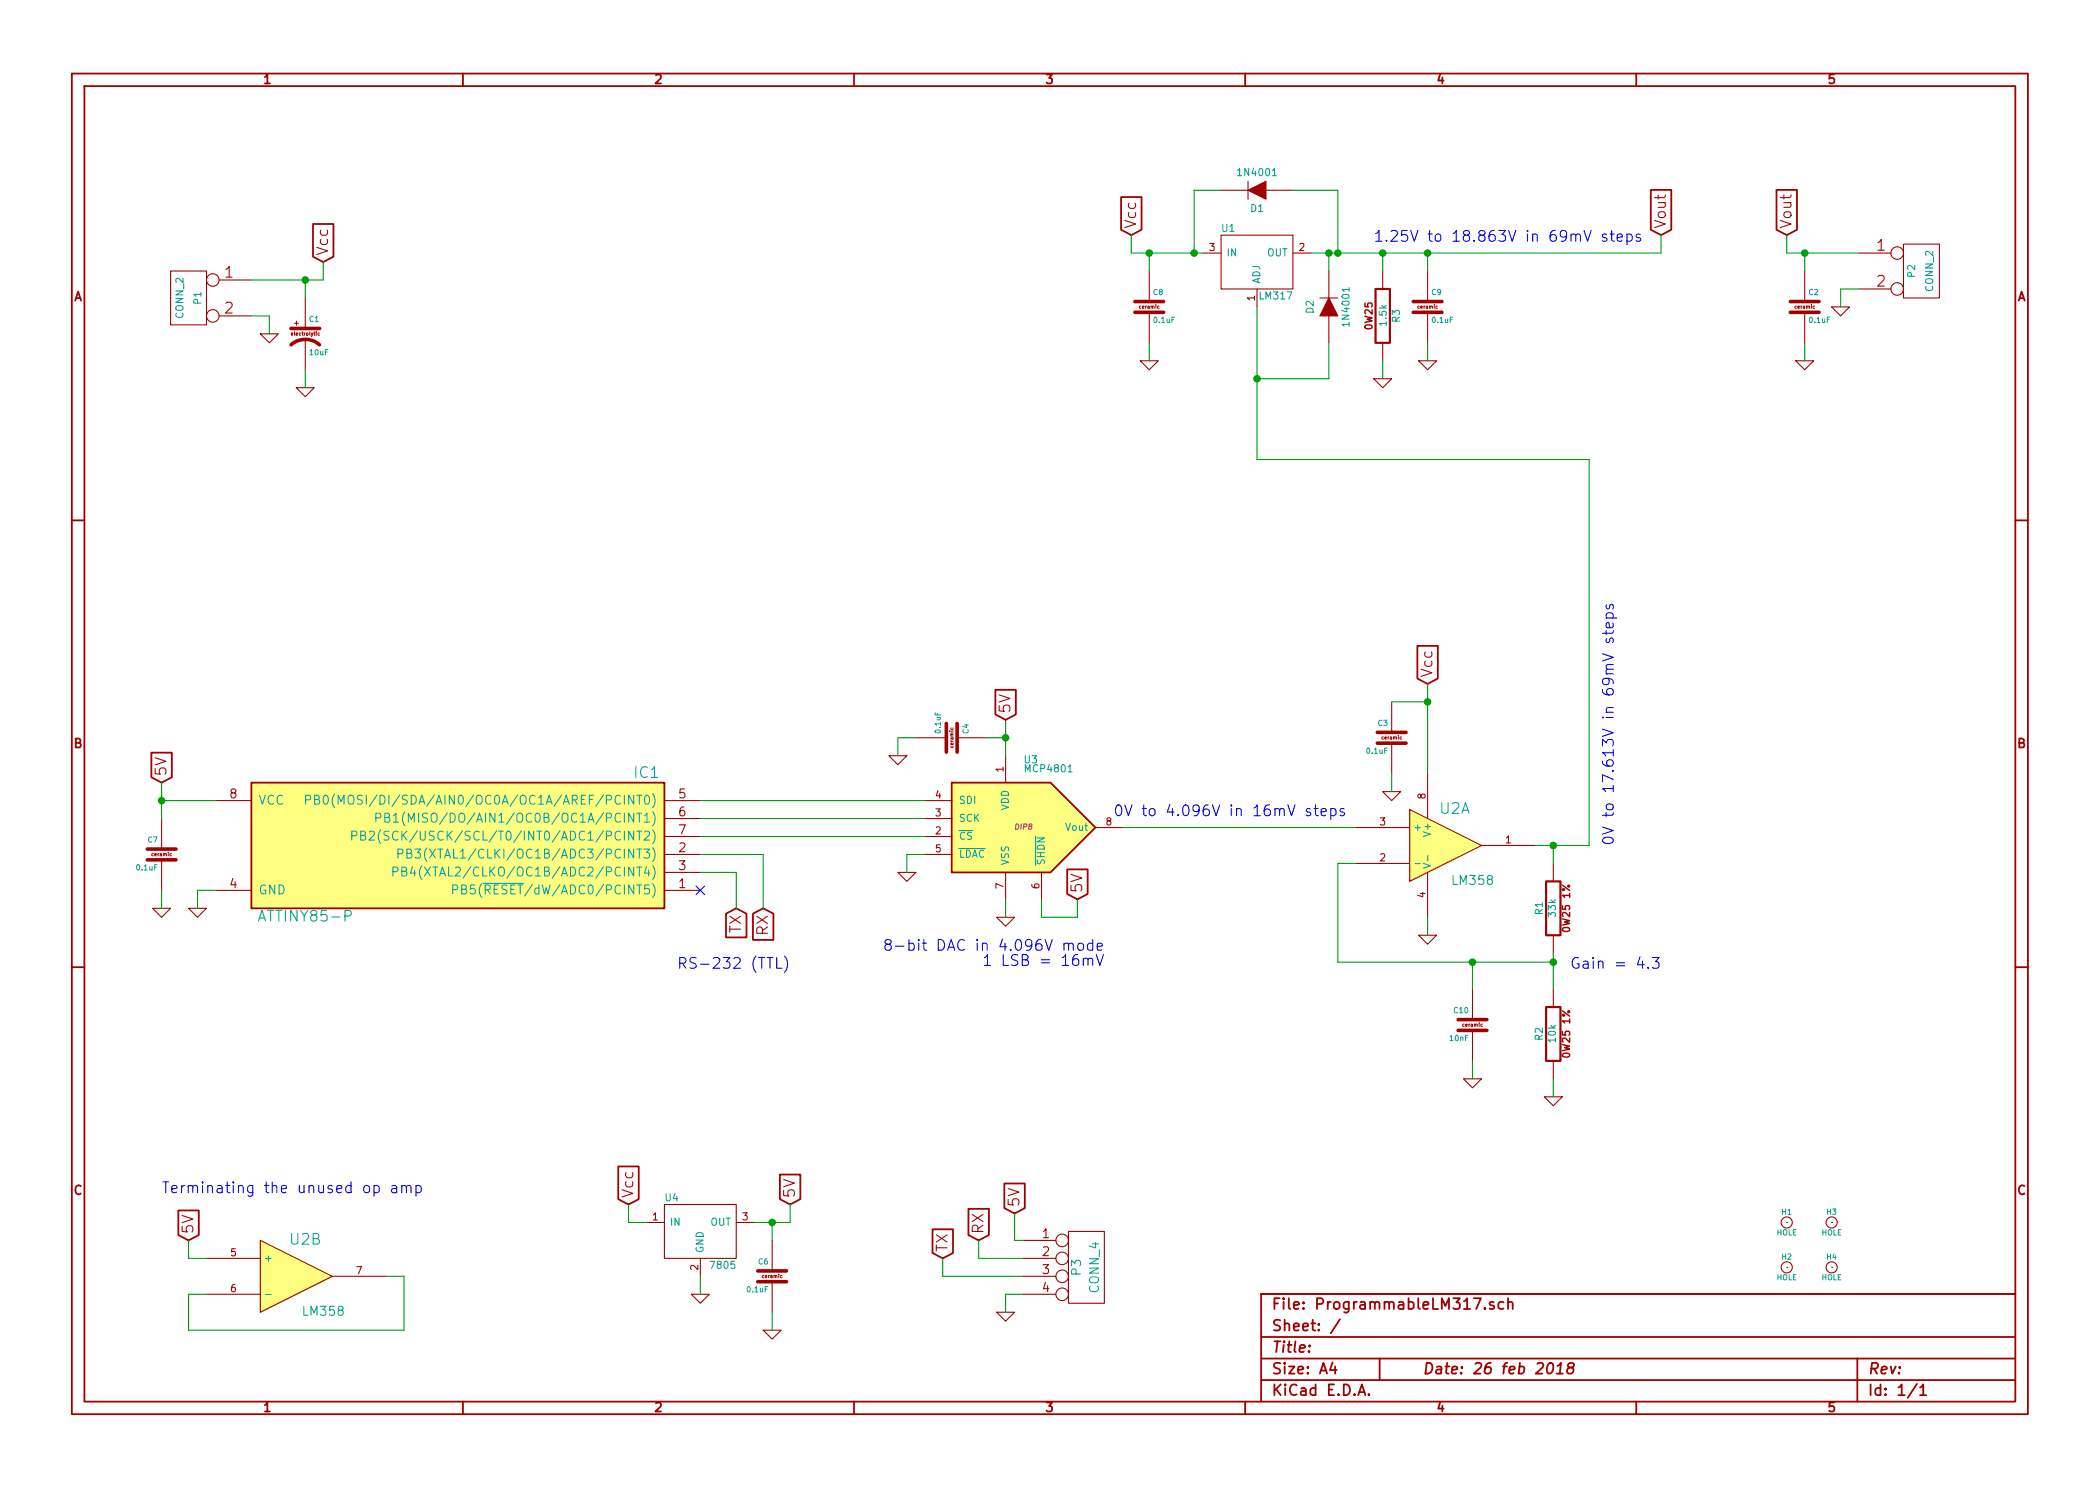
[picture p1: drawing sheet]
EESchema Schematic File Version 2
LIBS:vref_PL
LIBS:analog_ICs_PL
LIBS:capacitors_PL
LIBS:connectors_PL
LIBS:diodes_PL
LIBS:displays_PL
LIBS:inductors_PL
LIBS:LEDs_PL
LIBS:microcontrollers_PL
LIBS:mounting_holes_PL
LIBS:noname-cache
LIBS:opamps
LIBS:opamps_PL
LIBS:opto_PL
LIBS:references_PL
LIBS:regulators_PL
LIBS:relays_PL
LIBS:resistors_PL
LIBS:switches_PL
LIBS:transistors_PL
LIBS:power
LIBS:device
LIBS:transistors
LIBS:conn
LIBS:linear
LIBS:regul
LIBS:74xx
LIBS:cmos4000
LIBS:adc-dac
LIBS:memory
LIBS:xilinx
LIBS:special
LIBS:microcontrollers
LIBS:dsp
LIBS:microchip
LIBS:analog_switches
LIBS:motorola
LIBS:texas
LIBS:intel
LIBS:audio
LIBS:interface
LIBS:digital-audio
LIBS:philips
LIBS:display
LIBS:cypress
LIBS:siliconi
LIBS:opto
LIBS:atmel
LIBS:contrib
LIBS:valves
EELAYER 27 0
EELAYER END
$Descr A4 11693 8268
encoding utf-8
Sheet 1 1
Title ""
Date "26 feb 2018"
Rev ""
Comp ""
Comment1 ""
Comment2 ""
Comment3 ""
Comment4 ""
$EndDescr
$Comp
L GND #PWR01
U 1 1
P 1500 1850
F 0 "#PWR01" H 1500 1850 30  0001 C CNN
F 1 "GND" H 1500 1780 30  0001 C CNN
F 2 "" H 1500 1850 60  0000 C CNN
F 3 "" H 1500 1850 60  0000 C CNN
	1    1500 1850
	1    0    0    -1  
$EndComp
$Comp
L LM317 U1
U 1 1
P 7000 1450
F 0 "U1" H 6800 1610 40  0000 L BNN
F 1 "LM317" H 7200 1280 40  0000 R TNN
F 2 "~" H 7000 1450 60  0000 C CNN
F 3 "~" H 7000 1450 60  0000 C CNN
	1    7000 1450
	1    0    0    -1  
$EndComp
$Comp
L C_EL C1
U 1 1
P 1700 1850
F 0 "C1" H 1720 1910 30  0000 L BNN
F 1 "10uF" H 1720 1760 30  0000 L TNN
F 2 "~" H 1738 1700 30  0000 C CNN
F 3 "~" H 1700 1850 60  0000 C CNN
	1    1700 1850
	1    0    0    -1  
$EndComp
Text GLabel 1800 1450 1    60   Input ~ 0
Vcc
Text GLabel 6300 1300 1    60   Input ~ 0
Vcc
$Comp
L LM358 U2
U 1 1
P 8050 4700
F 0 "U2" H 8100 4900 60  0000 C CNN
F 1 "LM358" H 8200 4500 50  0000 C CNN
F 2 "~" H 8050 4700 60  0000 C CNN
F 3 "~" H 8050 4700 60  0000 C CNN
	1    8050 4700
	1    0    0    -1  
$EndComp
$Comp
L R_0W25_1PCT R1
U 1 1
P 8650 5050
F 0 "R1" V 8730 5050 40  0000 C CNN
F 1 "33k" V 8657 5051 40  0000 C CNN
F 2 "~" V 8580 5050 30  0000 C CNN
F 3 "~" H 8650 5050 30  0000 C CNN
	1    8650 5050
	-1   0    0    -1  
$EndComp
$Comp
L R_0W25_1PCT R2
U 1 1
P 8650 5750
F 0 "R2" V 8730 5750 40  0000 C CNN
F 1 "10k" V 8657 5751 40  0000 C CNN
F 2 "~" V 8580 5750 30  0000 C CNN
F 3 "~" H 8650 5750 30  0000 C CNN
	1    8650 5750
	-1   0    0    -1  
$EndComp
$Comp
L GND #PWR02
U 1 1
P 7950 5200
F 0 "#PWR02" H 7950 5200 30  0001 C CNN
F 1 "GND" H 7950 5130 30  0001 C CNN
F 2 "" H 7950 5200 60  0000 C CNN
F 3 "" H 7950 5200 60  0000 C CNN
	1    7950 5200
	-1   0    0    -1  
$EndComp
$Comp
L GND #PWR03
U 1 1
P 8650 6100
F 0 "#PWR03" H 8650 6100 30  0001 C CNN
F 1 "GND" H 8650 6030 30  0001 C CNN
F 2 "" H 8650 6100 60  0000 C CNN
F 3 "" H 8650 6100 60  0000 C CNN
	1    8650 6100
	-1   0    0    -1  
$EndComp
$Comp
L C_CER C3
U 1 1
P 7750 4100
F 0 "C3" H 7770 4160 30  0000 L BNN
F 1 "0.1uF" H 7770 4040 30  0000 L TNN
F 2 "~" H 7788 3950 30  0000 C CNN
F 3 "~" H 7750 4100 60  0000 C CNN
	1    7750 4100
	-1   0    0    -1  
$EndComp
$Comp
L GND #PWR04
U 1 1
P 7750 4400
F 0 "#PWR04" H 7750 4400 30  0001 C CNN
F 1 "GND" H 7750 4330 30  0001 C CNN
F 2 "" H 7750 4400 60  0000 C CNN
F 3 "" H 7750 4400 60  0000 C CNN
	1    7750 4400
	-1   0    0    -1  
$EndComp
Text GLabel 7950 3800 1    60   Input ~ 0
Vcc
$Comp
L GND #PWR05
U 1 1
P 10050 2000
F 0 "#PWR05" H 10050 2000 30  0001 C CNN
F 1 "GND" H 10050 1930 30  0001 C CNN
F 2 "" H 10050 2000 60  0000 C CNN
F 3 "" H 10050 2000 60  0000 C CNN
	1    10050 2000
	1    0    0    -1  
$EndComp
$Comp
L GND #PWR06
U 1 1
P 1700 2150
F 0 "#PWR06" H 1700 2150 30  0001 C CNN
F 1 "GND" H 1700 2080 30  0001 C CNN
F 2 "" H 1700 2150 60  0000 C CNN
F 3 "" H 1700 2150 60  0000 C CNN
	1    1700 2150
	1    0    0    -1  
$EndComp
$Comp
L ATTINY85-P IC1
U 1 1
P 2550 4700
F 0 "IC1" H 1500 5100 60  0000 C CNN
F 1 "ATTINY85-P" H 3400 4300 60  0000 C CNN
F 2 "DIP8" H 1500 4300 60  0001 C CNN
F 3 "~" H 2550 4700 60  0000 C CNN
	1    2550 4700
	-1   0    0    -1  
$EndComp
$Comp
L 7805 U4
U 1 1
P 3900 6850
F 0 "U4" H 3700 7010 40  0000 L BNN
F 1 "7805" H 4100 6680 40  0000 R TNN
F 2 "~" H 3900 6850 60  0000 C CNN
F 3 "~" H 3900 6850 60  0000 C CNN
	1    3900 6850
	1    0    0    -1  
$EndComp
$Comp
L GND #PWR07
U 1 1
P 4300 7400
F 0 "#PWR07" H 4300 7400 30  0001 C CNN
F 1 "GND" H 4300 7330 30  0001 C CNN
F 2 "" H 4300 7400 60  0000 C CNN
F 3 "" H 4300 7400 60  0000 C CNN
	1    4300 7400
	1    0    0    -1  
$EndComp
$Comp
L GND #PWR08
U 1 1
P 3900 7200
F 0 "#PWR08" H 3900 7200 30  0001 C CNN
F 1 "GND" H 3900 7130 30  0001 C CNN
F 2 "" H 3900 7200 60  0000 C CNN
F 3 "" H 3900 7200 60  0000 C CNN
	1    3900 7200
	1    0    0    -1  
$EndComp
Text GLabel 3500 6700 1    60   Input ~ 0
Vcc
Text GLabel 4400 6700 1    60   Input ~ 0
5V
Wire Wire Line
	6300 1400 6700 1400
Wire Wire Line
	7300 1400 9250 1400
Wire Wire Line
	6300 1400 6300 1300
Wire Wire Line
	7950 5100 7950 5200
Wire Wire Line
	8650 4800 8650 4700
Wire Wire Line
	8550 4700 8850 4700
Wire Wire Line
	8650 5300 8650 5500
Wire Wire Line
	8650 6000 8650 6100
Wire Wire Line
	7450 5350 8650 5350
Wire Wire Line
	7450 5350 7450 4800
Wire Wire Line
	7450 4800 7550 4800
Connection ~ 8650 5350
Wire Wire Line
	7750 4400 7750 4300
Wire Wire Line
	7750 3900 7950 3900
Wire Wire Line
	7950 3800 7950 4300
Connection ~ 7950 3900
Wire Wire Line
	7000 1700 7000 2550
Wire Wire Line
	8850 4700 8850 2550
Connection ~ 8650 4700
Wire Wire Line
	4300 7300 4300 7400
Wire Wire Line
	3900 7100 3900 7200
Wire Wire Line
	3500 6800 3600 6800
Wire Wire Line
	3500 6800 3500 6700
Wire Wire Line
	4200 6800 4400 6800
Wire Wire Line
	4300 6800 4300 6900
Wire Wire Line
	4400 6800 4400 6700
Connection ~ 4300 6800
Text GLabel 900  4350 1    60   Input ~ 0
5V
$Comp
L C_CER C7
U 1 1
P 900 4750
F 0 "C7" H 920 4810 30  0000 L BNN
F 1 "0.1uF" H 920 4690 30  0000 L TNN
F 2 "~" H 938 4600 30  0000 C CNN
F 3 "~" H 900 4750 60  0000 C CNN
	1    900  4750
	-1   0    0    -1  
$EndComp
Wire Wire Line
	900  4350 900  4550
Wire Wire Line
	1200 4450 900  4450
Connection ~ 900  4450
$Comp
L GND #PWR09
U 1 1
P 900 5050
F 0 "#PWR09" H 900 5050 30  0001 C CNN
F 1 "GND" H 900 4980 30  0001 C CNN
F 2 "" H 900 5050 60  0000 C CNN
F 3 "" H 900 5050 60  0000 C CNN
	1    900  5050
	-1   0    0    -1  
$EndComp
$Comp
L GND #PWR010
U 1 1
P 1100 5050
F 0 "#PWR010" H 1100 5050 30  0001 C CNN
F 1 "GND" H 1100 4980 30  0001 C CNN
F 2 "" H 1100 5050 60  0000 C CNN
F 3 "" H 1100 5050 60  0000 C CNN
	1    1100 5050
	-1   0    0    -1  
$EndComp
Wire Wire Line
	900  4950 900  5050
Wire Wire Line
	1200 4950 1100 4950
Wire Wire Line
	1100 4950 1100 5050
$Comp
L MCP4801 U3
U 1 1
P 5700 4600
F 0 "U3" H 5700 4950 40  0000 L BNN
F 1 "MCP4801" H 5700 4900 40  0000 L BNN
F 2 "DIP8" H 5700 4600 30  0000 C CIN
F 3 "~" H 5700 4600 60  0000 C CNN
	1    5700 4600
	1    0    0    -1  
$EndComp
Wire Wire Line
	7550 4600 6250 4600
$Comp
L C_CER C4
U 1 1
P 5300 4100
F 0 "C4" H 5320 4160 30  0000 L BNN
F 1 "0.1uF" H 5320 4040 30  0000 L TNN
F 2 "~" H 5338 3950 30  0000 C CNN
F 3 "~" H 5300 4100 60  0000 C CNN
	1    5300 4100
	0    1    -1   0   
$EndComp
$Comp
L GND #PWR011
U 1 1
P 5000 4200
F 0 "#PWR011" H 5000 4200 30  0001 C CNN
F 1 "GND" H 5000 4130 30  0001 C CNN
F 2 "" H 5000 4200 60  0000 C CNN
F 3 "" H 5000 4200 60  0000 C CNN
	1    5000 4200
	-1   0    0    -1  
$EndComp
Wire Wire Line
	5100 4100 5000 4100
Wire Wire Line
	5000 4100 5000 4200
Wire Wire Line
	5500 4100 5600 4100
Wire Wire Line
	5600 4000 5600 4200
Text GLabel 5600 4000 1    60   Input ~ 0
5V
Connection ~ 5600 4100
$Comp
L GND #PWR012
U 1 1
P 5600 5100
F 0 "#PWR012" H 5600 5100 30  0001 C CNN
F 1 "GND" H 5600 5030 30  0001 C CNN
F 2 "" H 5600 5100 60  0000 C CNN
F 3 "" H 5600 5100 60  0000 C CNN
	1    5600 5100
	-1   0    0    -1  
$EndComp
Wire Wire Line
	5600 5100 5600 5000
Text GLabel 9250 1300 1    60   Input ~ 0
Vout
Wire Wire Line
	9250 1400 9250 1300
Text GLabel 6000 5000 1    60   Input ~ 0
5V
Wire Wire Line
	5800 5000 5800 5100
Wire Wire Line
	5800 5100 6000 5100
Wire Wire Line
	6000 5100 6000 5000
$Comp
L GND #PWR013
U 1 1
P 5050 4850
F 0 "#PWR013" H 5050 4850 30  0001 C CNN
F 1 "GND" H 5050 4780 30  0001 C CNN
F 2 "" H 5050 4850 60  0000 C CNN
F 3 "" H 5050 4850 60  0000 C CNN
	1    5050 4850
	-1   0    0    -1  
$EndComp
Wire Wire Line
	5150 4750 5050 4750
Wire Wire Line
	5050 4750 5050 4850
Wire Wire Line
	3900 4450 5150 4450
Wire Wire Line
	3900 4550 5150 4550
Wire Wire Line
	3900 4650 5150 4650
$Comp
L GND #PWR014
U 1 1
P 5600 7300
F 0 "#PWR014" H 5600 7300 30  0001 C CNN
F 1 "GND" H 5600 7230 30  0001 C CNN
F 2 "" H 5600 7300 60  0000 C CNN
F 3 "" H 5600 7300 60  0000 C CNN
	1    5600 7300
	1    0    0    -1  
$EndComp
Wire Wire Line
	5600 7300 5600 7200
Wire Wire Line
	5600 7200 5700 7200
Text GLabel 4250 5050 3    60   Input ~ 0
RX
Text GLabel 4100 5050 3    60   Input ~ 0
TX
Wire Wire Line
	3900 4750 4250 4750
Wire Wire Line
	4100 4850 3900 4850
NoConn ~ 3900 4950
Text GLabel 5450 6900 1    60   Input ~ 0
RX
Text GLabel 5250 7000 1    60   Input ~ 0
TX
Wire Wire Line
	5700 7000 5450 7000
Wire Wire Line
	5450 7000 5450 6900
Wire Wire Line
	5700 7100 5250 7100
Wire Wire Line
	5250 7100 5250 7000
$Comp
L CONN_2 P2
U 1 1
P 10700 1500
F 0 "P2" V 10650 1500 40  0000 C CNN
F 1 "CONN_2" V 10750 1500 40  0000 C CNN
F 2 "" H 10700 1500 60  0000 C CNN
F 3 "" H 10700 1500 60  0000 C CNN
	1    10700 1500
	1    0    0    -1  
$EndComp
$Comp
L GND #PWR015
U 1 1
P 10250 1700
F 0 "#PWR015" H 10250 1700 30  0001 C CNN
F 1 "GND" H 10250 1630 30  0001 C CNN
F 2 "" H 10250 1700 60  0000 C CNN
F 3 "" H 10250 1700 60  0000 C CNN
	1    10250 1700
	1    0    0    -1  
$EndComp
Wire Wire Line
	10350 1600 10250 1600
Wire Wire Line
	10250 1600 10250 1700
Text GLabel 9950 1300 1    60   Input ~ 0
Vout
Wire Wire Line
	9950 1400 10350 1400
Wire Wire Line
	9950 1400 9950 1300
Wire Wire Line
	4100 4850 4100 5050
Wire Wire Line
	4250 4750 4250 5050
Text Notes 9250 5400 2    60   ~ 0
Gain = 4.3
Text Notes 7500 4550 2    60   ~ 0
0V to 4.096V in 16mV steps
Text Notes 6150 5300 2    60   ~ 0
8-bit DAC in 4.096V mode\n1 LSB = 16mV
Text Notes 9000 4700 1    60   ~ 0
0V to 17.613V in 69mV steps
Text Notes 7650 1350 0    60   ~ 0
1.25V to 18.863V in 69mV steps
Text Notes 4400 5400 2    60   ~ 0
RS-232 (TTL)
$Comp
L CONN_2 P1
U 1 1
P 1050 1650
F 0 "P1" V 1000 1650 40  0000 C CNN
F 1 "CONN_2" V 1100 1650 40  0000 C CNN
F 2 "" H 1050 1650 60  0000 C CNN
F 3 "" H 1050 1650 60  0000 C CNN
	1    1050 1650
	-1   0    0    -1  
$EndComp
Wire Wire Line
	1400 1750 1500 1750
Wire Wire Line
	1500 1750 1500 1850
Wire Wire Line
	1400 1550 1800 1550
Wire Wire Line
	1800 1550 1800 1450
Wire Wire Line
	1700 1550 1700 1650
$Comp
L HOLE H1
U 1 1
P 9950 6800
F 0 "H1" H 9950 6855 30  0000 C CNN
F 1 "HOLE" H 9950 6740 30  0000 C CNN
F 2 "~" H 9950 6800 60  0000 C CNN
F 3 "~" H 9950 6800 60  0000 C CNN
	1    9950 6800
	1    0    0    -1  
$EndComp
$Comp
L HOLE H3
U 1 1
P 10200 6800
F 0 "H3" H 10200 6855 30  0000 C CNN
F 1 "HOLE" H 10200 6740 30  0000 C CNN
F 2 "~" H 10200 6800 60  0000 C CNN
F 3 "~" H 10200 6800 60  0000 C CNN
	1    10200 6800
	1    0    0    -1  
$EndComp
$Comp
L HOLE H2
U 1 1
P 9950 7050
F 0 "H2" H 9950 7105 30  0000 C CNN
F 1 "HOLE" H 9950 6990 30  0000 C CNN
F 2 "~" H 9950 7050 60  0000 C CNN
F 3 "~" H 9950 7050 60  0000 C CNN
	1    9950 7050
	1    0    0    -1  
$EndComp
$Comp
L HOLE H4
U 1 1
P 10200 7050
F 0 "H4" H 10200 7105 30  0000 C CNN
F 1 "HOLE" H 10200 6990 30  0000 C CNN
F 2 "~" H 10200 7050 60  0000 C CNN
F 3 "~" H 10200 7050 60  0000 C CNN
	1    10200 7050
	1    0    0    -1  
$EndComp
$Comp
L C_CER C8
U 1 1
P 6400 1700
F 0 "C8" H 6420 1760 30  0000 L BNN
F 1 "0.1uF" H 6420 1640 30  0000 L TNN
F 2 "~" H 6438 1550 30  0000 C CNN
F 3 "~" H 6400 1700 60  0000 C CNN
	1    6400 1700
	1    0    0    -1  
$EndComp
Wire Wire Line
	6400 1500 6400 1400
Connection ~ 6400 1400
$Comp
L GND #PWR016
U 1 1
P 6400 2000
F 0 "#PWR016" H 6400 2000 30  0001 C CNN
F 1 "GND" H 6400 1930 30  0001 C CNN
F 2 "" H 6400 2000 60  0000 C CNN
F 3 "" H 6400 2000 60  0000 C CNN
	1    6400 2000
	1    0    0    -1  
$EndComp
Wire Wire Line
	6400 1900 6400 2000
$Comp
L C_CER C9
U 1 1
P 7950 1700
F 0 "C9" H 7970 1760 30  0000 L BNN
F 1 "0.1uF" H 7970 1640 30  0000 L TNN
F 2 "~" H 7988 1550 30  0000 C CNN
F 3 "~" H 7950 1700 60  0000 C CNN
	1    7950 1700
	1    0    0    -1  
$EndComp
$Comp
L GND #PWR017
U 1 1
P 7950 2000
F 0 "#PWR017" H 7950 2000 30  0001 C CNN
F 1 "GND" H 7950 1930 30  0001 C CNN
F 2 "" H 7950 2000 60  0000 C CNN
F 3 "" H 7950 2000 60  0000 C CNN
	1    7950 2000
	1    0    0    -1  
$EndComp
Wire Wire Line
	7950 1900 7950 2000
Connection ~ 1700 1550
Wire Wire Line
	1700 2050 1700 2150
Wire Wire Line
	10050 1500 10050 1400
Wire Wire Line
	10050 1900 10050 2000
Connection ~ 10050 1400
Text GLabel 1050 6900 1    60   Input ~ 0
5V
$Comp
L LM358 U2
U 2 1
P 1650 7100
F 0 "U2" H 1700 7300 60  0000 C CNN
F 1 "LM358" H 1800 6900 50  0000 C CNN
F 2 "~" H 1650 7100 60  0000 C CNN
F 3 "~" H 1650 7100 60  0000 C CNN
	2    1650 7100
	1    0    0    -1  
$EndComp
Wire Wire Line
	1150 7000 1050 7000
Wire Wire Line
	1050 7000 1050 6900
Wire Wire Line
	2150 7100 2250 7100
Wire Wire Line
	2250 7100 2250 7400
Wire Wire Line
	2250 7400 1050 7400
Wire Wire Line
	1050 7400 1050 7200
Wire Wire Line
	1050 7200 1150 7200
Wire Wire Line
	7950 1500 7950 1400
Connection ~ 7950 1400
$Comp
L R_0W25 R3
U 1 1
P 7700 1750
F 0 "R3" V 7780 1750 40  0000 C CNN
F 1 "1.5k" V 7707 1751 40  0000 C CNN
F 2 "~" V 7630 1750 30  0000 C CNN
F 3 "~" H 7700 1750 30  0000 C CNN
	1    7700 1750
	1    0    0    -1  
$EndComp
Wire Wire Line
	7700 1500 7700 1400
Connection ~ 7700 1400
Wire Wire Line
	7700 2100 7700 2000
Connection ~ 7000 2100
$Comp
L DIODE D2
U 1 1
P 7400 1700
F 0 "D2" H 7400 1800 40  0000 C CNN
F 1 "1N4001" H 7400 1600 40  0000 C CNN
F 2 "~" H 7400 1700 60  0000 C CNN
F 3 "~" H 7400 1700 60  0000 C CNN
	1    7400 1700
	0    -1   -1   0   
$EndComp
$Comp
L DIODE D1
U 1 1
P 7000 1050
F 0 "D1" H 7000 1150 40  0000 C CNN
F 1 "1N4001" H 7000 950 40  0000 C CNN
F 2 "~" H 7000 1050 60  0000 C CNN
F 3 "~" H 7000 1050 60  0000 C CNN
	1    7000 1050
	-1   0    0    1   
$EndComp
Text Notes 900  6650 0    60   ~ 0
Terminating the unused op amp
Wire Wire Line
	7400 1500 7400 1400
Connection ~ 7400 1400
Wire Wire Line
	7400 2100 7400 1900
Wire Wire Line
	7200 1050 7450 1050
Wire Wire Line
	7450 1050 7450 1400
Connection ~ 7450 1400
Wire Wire Line
	6800 1050 6650 1050
Wire Wire Line
	6650 1050 6650 1400
Connection ~ 6650 1400
Wire Wire Line
	8850 2550 7000 2550
Wire Wire Line
	7400 2100 7000 2100
$Comp
L GND #PWR018
U 1 1
P 7700 2100
F 0 "#PWR018" H 7700 2100 30  0001 C CNN
F 1 "GND" H 7700 2030 30  0001 C CNN
F 2 "" H 7700 2100 60  0000 C CNN
F 3 "" H 7700 2100 60  0000 C CNN
	1    7700 2100
	1    0    0    -1  
$EndComp
$Comp
L C_CER C2
U 1 1
P 10050 1700
F 0 "C2" H 10070 1760 30  0000 L BNN
F 1 "0.1uF" H 10070 1640 30  0000 L TNN
F 2 "~" H 10088 1550 30  0000 C CNN
F 3 "~" H 10050 1700 60  0000 C CNN
	1    10050 1700
	1    0    0    -1  
$EndComp
$Comp
L C_CER C6
U 1 1
P 4300 7100
F 0 "C6" H 4320 7160 30  0000 L BNN
F 1 "0.1uF" H 4320 7040 30  0000 L TNN
F 2 "~" H 4338 6950 30  0000 C CNN
F 3 "~" H 4300 7100 60  0000 C CNN
	1    4300 7100
	-1   0    0    -1  
$EndComp
$Comp
L C_CER C10
U 1 1
P 8200 5700
F 0 "C10" H 8220 5760 30  0000 L BNN
F 1 "10nF" H 8220 5640 30  0000 L TNN
F 2 "~" H 8238 5550 30  0000 C CNN
F 3 "~" H 8200 5700 60  0000 C CNN
	1    8200 5700
	-1   0    0    -1  
$EndComp
$Comp
L GND #PWR019
U 1 1
P 8200 6000
F 0 "#PWR019" H 8200 6000 30  0001 C CNN
F 1 "GND" H 8200 5930 30  0001 C CNN
F 2 "" H 8200 6000 60  0000 C CNN
F 3 "" H 8200 6000 60  0000 C CNN
	1    8200 6000
	-1   0    0    -1  
$EndComp
Wire Wire Line
	8200 5900 8200 6000
Wire Wire Line
	8200 5500 8200 5350
Connection ~ 8200 5350
$Comp
L CONN_4 P3
U 1 1
P 6050 7050
F 0 "P3" V 6000 7050 50  0000 C CNN
F 1 "CONN_4" V 6100 7050 50  0000 C CNN
F 2 "" H 6050 7050 60  0000 C CNN
F 3 "" H 6050 7050 60  0000 C CNN
	1    6050 7050
	1    0    0    -1  
$EndComp
Text GLabel 5650 6750 1    60   Input ~ 0
5V
Wire Wire Line
	5700 6900 5650 6900
Wire Wire Line
	5650 6900 5650 6750
$EndSCHEMATC
